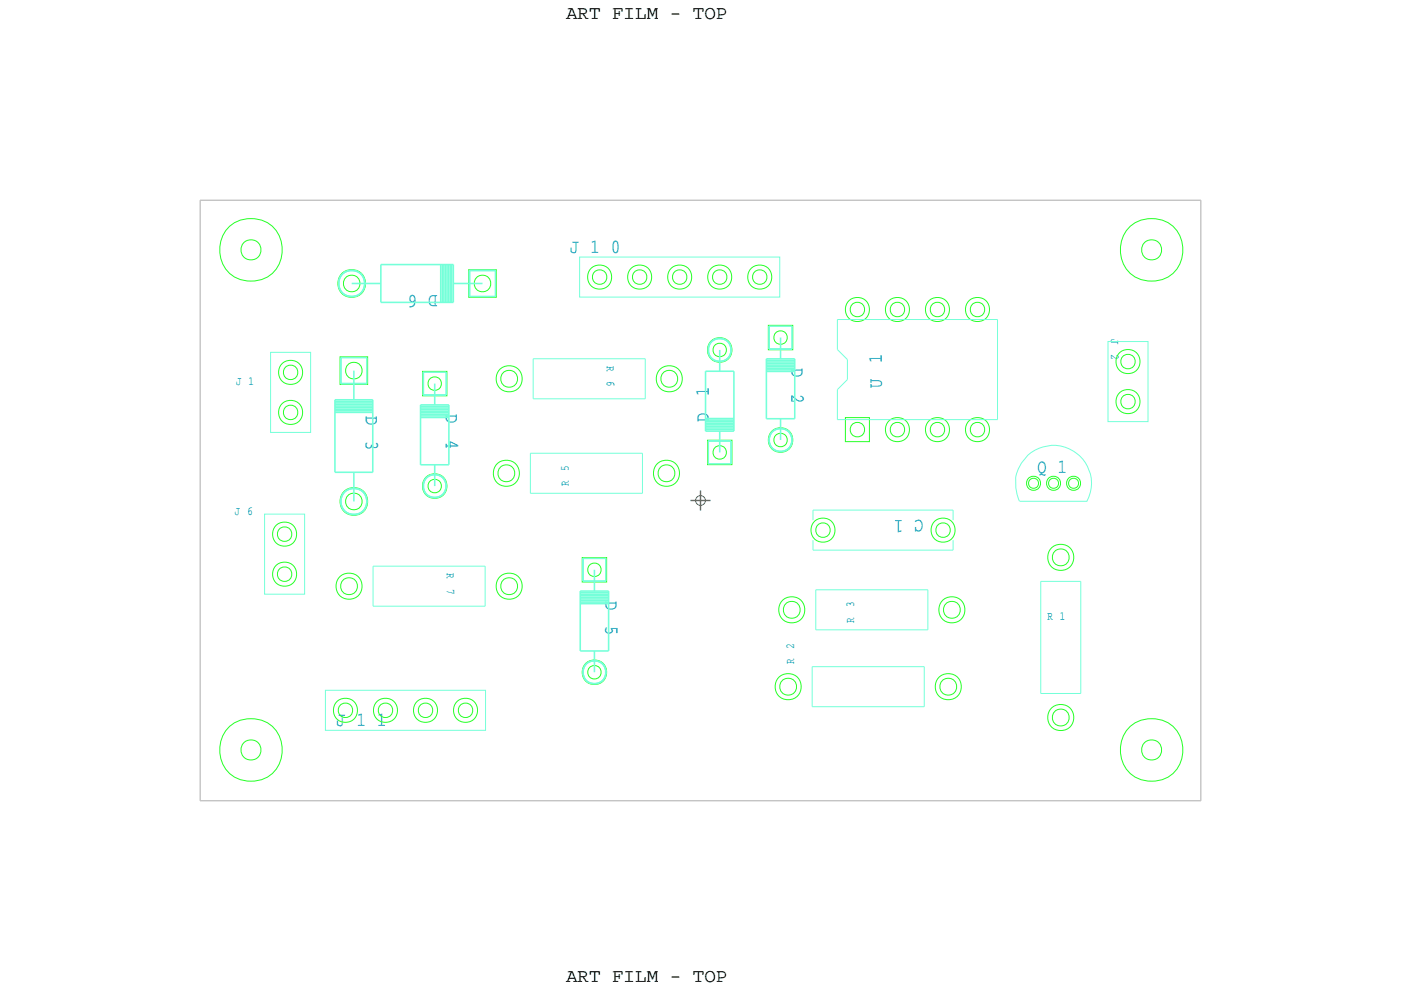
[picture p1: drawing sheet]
<svg xmlns="http://www.w3.org/2000/svg" width="89mm" height="63mm" viewBox="0 0 89 63" stroke-linecap="round" stroke-linejoin="round" font-family="sans-serif">
<!-- layer: Drawing Origin -->
<path d="M43.8 31.7h1.3M44.4 31.1v1.3" fill="none" stroke="#638b3a" stroke-width=".09"/>
<path d="M44.2 31.5l.2-.1 .3 .1 .1 .3-.1 .2-.3 .1-.2-.1-.1-.2z" fill="none" stroke="#638b3a" stroke-width=".06"/>
<!-- layer: Nets -->
<g fill="none" stroke="#26ff26" stroke-width=".06">
<path d="M29.7 17.1h1.8v1.8h-1.8zM21.6 22.6h1.7v1.8h-1.7zM26.8 23.6h1.6v1.5h-1.6zM36.9 35.4h1.6v1.5h-1.6zM44.9 27.9h1.5v1.6h-1.5zM48.8 20.6h1.5v1.6h-1.5zM53.6 26.5h1.6v1.5h-1.6zM65.3 30.4l.3-.1 .2 .1 .1 .3-.1 .2-.2 .1-.3-.1v-.2zM66.6 30.4l.3-.1 .2 .1 .1 .3-.1 .2-.2 .1-.3-.1-.1-.2zM67.9 30.4l.2-.1 .3 .1v.3v.2l-.3 .1-.2-.1-.1-.2z"/>
<circle cx="15.9" cy="15.9" r="1.99"/>
<circle cx="15.9" cy="15.9" r=".64"/>
<circle cx="22.3" cy="18" r=".88"/>
<circle cx="22.3" cy="18" r=".53"/>
<circle cx="30.6" cy="18" r=".53"/>
<circle cx="38" cy="17.6" r=".46"/>
<circle cx="38" cy="17.6" r=".77"/>
<circle cx="40.6" cy="17.6" r=".46"/>
<circle cx="40.6" cy="17.6" r=".77"/>
<circle cx="43.1" cy="17.6" r=".46"/>
<circle cx="43.1" cy="17.6" r=".77"/>
<circle cx="45.7" cy="17.6" r=".46"/>
<circle cx="45.7" cy="17.6" r=".77"/>
<circle cx="48.2" cy="17.6" r=".46"/>
<circle cx="48.2" cy="17.6" r=".77"/>
<circle cx="54.4" cy="19.6" r=".46"/>
<circle cx="54.4" cy="19.6" r=".77"/>
<circle cx="56.9" cy="19.6" r=".46"/>
<circle cx="56.9" cy="19.6" r=".77"/>
<circle cx="59.5" cy="19.6" r=".46"/>
<circle cx="59.5" cy="19.6" r=".77"/>
<circle cx="62" cy="19.6" r=".46"/>
<circle cx="62" cy="19.6" r=".77"/>
<circle cx="73.1" cy="15.9" r="1.99"/>
<circle cx="73.1" cy="15.9" r=".64"/>
<circle cx="18.1" cy="33.9" r=".46"/>
<circle cx="18.1" cy="36.4" r=".46"/>
<circle cx="18.1" cy="33.9" r=".77"/>
<circle cx="18.1" cy="36.4" r=".77"/>
<circle cx="18.4" cy="23.6" r=".46"/>
<circle cx="18.4" cy="26.2" r=".46"/>
<circle cx="18.4" cy="26.2" r=".77"/>
<circle cx="18.4" cy="23.6" r=".77"/>
<circle cx="22.1" cy="37.2" r=".54"/>
<circle cx="22.1" cy="37.2" r=".83"/>
<circle cx="22.4" cy="31.8" r=".88"/>
<circle cx="22.5" cy="31.8" r=".53"/>
<circle cx="22.5" cy="23.5" r=".53"/>
<circle cx="27.6" cy="24.3" r=".43"/>
<circle cx="27.6" cy="30.8" r=".43"/>
<circle cx="27.6" cy="30.8" r=".78"/>
<circle cx="32.1" cy="30" r=".54"/>
<circle cx="32.1" cy="30" r=".83"/>
<circle cx="32.3" cy="24" r=".54"/>
<circle cx="32.3" cy="37.2" r=".54"/>
<circle cx="32.3" cy="24" r=".83"/>
<circle cx="32.3" cy="37.2" r=".83"/>
<circle cx="37.7" cy="36.1" r=".43"/>
<circle cx="42.3" cy="30" r=".54"/>
<circle cx="42.3" cy="30" r=".83"/>
<circle cx="42.5" cy="24" r=".54"/>
<circle cx="42.5" cy="24" r=".83"/>
<circle cx="45.7" cy="22.2" r=".43"/>
<circle cx="45.7" cy="28.7" r=".43"/>
<circle cx="45.7" cy="22.2" r=".78"/>
<circle cx="49.5" cy="21.4" r=".43"/>
<circle cx="49.5" cy="27.9" r=".43"/>
<circle cx="49.5" cy="27.9" r=".78"/>
<circle cx="50.2" cy="38.7" r=".54"/>
<circle cx="50.2" cy="38.7" r=".83"/>
<circle cx="52.2" cy="33.6" r=".46"/>
<circle cx="52.2" cy="33.6" r=".77"/>
<circle cx="54.4" cy="27.3" r=".46"/>
<circle cx="56.9" cy="27.3" r=".46"/>
<circle cx="56.9" cy="27.3" r=".77"/>
<circle cx="59.5" cy="27.3" r=".46"/>
<circle cx="59.5" cy="27.3" r=".77"/>
<circle cx="59.8" cy="33.6" r=".46"/>
<circle cx="59.8" cy="33.6" r=".77"/>
<circle cx="60.4" cy="38.7" r=".54"/>
<circle cx="60.4" cy="38.7" r=".83"/>
<circle cx="62" cy="27.3" r=".46"/>
<circle cx="62" cy="27.3" r=".77"/>
<circle cx="65.6" cy="30.7" r=".45"/>
<circle cx="66.9" cy="30.7" r=".45"/>
<circle cx="67.3" cy="35.4" r=".54"/>
<circle cx="67.3" cy="35.4" r=".83"/>
<circle cx="68.1" cy="30.7" r=".45"/>
<circle cx="71.6" cy="25.5" r=".46"/>
<circle cx="71.6" cy="22.9" r=".46"/>
<circle cx="71.6" cy="22.9" r=".77"/>
<circle cx="71.6" cy="25.5" r=".77"/>
<circle cx="15.9" cy="47.6" r="1.99"/>
<circle cx="15.9" cy="47.6" r=".64"/>
<circle cx="21.9" cy="45.1" r=".46"/>
<circle cx="21.9" cy="45.1" r=".77"/>
<circle cx="24.5" cy="45.1" r=".46"/>
<circle cx="24.5" cy="45.1" r=".77"/>
<circle cx="27" cy="45.1" r=".46"/>
<circle cx="27" cy="45.1" r=".77"/>
<circle cx="29.5" cy="45.1" r=".46"/>
<circle cx="29.5" cy="45.1" r=".77"/>
<circle cx="37.7" cy="42.6" r=".43"/>
<circle cx="37.7" cy="42.7" r=".78"/>
<circle cx="50" cy="43.6" r=".54"/>
<circle cx="50" cy="43.6" r=".83"/>
<circle cx="60.2" cy="43.6" r=".54"/>
<circle cx="60.2" cy="43.6" r=".83"/>
<circle cx="67.3" cy="45.5" r=".54"/>
<circle cx="67.3" cy="45.5" r=".83"/>
<circle cx="73.1" cy="47.6" r="1.99"/>
<circle cx="73.1" cy="47.6" r=".64"/>
</g>
<!-- layer: Components -->
<g fill="none" stroke="#75ffd9" stroke-width=".06">
<path d="M36.8 16.3h12.7v2.5h-12.7zM16.8 32.6h2.5v5.1h-2.5zM17.2 22.4h2.5v5h-2.5zM23.7 35.9v2.6zM23.7 38.5h7.1zM23.7 35.9h7.1zM30.8 35.9v2.6zM33.7 28.8v2.5zM33.7 28.8h7.1zM33.7 31.3h7.1zM33.8 25.3h7.1zM33.8 22.8h7.1z"/>
<path d="M33.8 22.8v2.5zM40.8 28.8v2.5zM40.9 22.8v2.5zM51.6 34.3v.6zM51.6 34.9h8.9zM51.6 32.4v.6zM51.6 32.4h8.9zM51.8 37.4v2.6zM51.8 37.4h7.1zM51.8 40h7.1zM53.1 26.6h10.2zM53.1 24.7v1.9z"/>
<path d="M53.1 24.7l.7-.6zM53.1 20.3v1.9zM53.1 22.2l.7 .6zM53.1 20.3h10.2zM53.8 22.8v1.3zM58.9 37.4v2.6zM60.5 34.3v.6zM60.5 32.4v.6zM63.3 20.3v6.3zM64.7 31.8a2.42 2.42 0 0 1 2.1-3.5 2.42 2.42 0 0 1 2.2 3.5M64.7 31.8h4.3zM66 36.9h2.6z"/>
<path d="M66 36.9v7.1zM68.6 36.9v7.1zM70.3 21.7h2.5v5h-2.5zM20.7 43.8h10.1v2.5h-10.1zM51.5 42.3v2.5zM51.5 42.3h7.1zM51.5 44.8h7.1zM58.6 42.3v2.5zM66 44h2.6z"/>
</g>
<g fill="none" stroke="#75ffd9" stroke-width=".1">
<path d="M22.3 18h1.9zM24.2 16.8v2.4zM24.2 16.8h4.6zM24.2 19.2h4.6zM28 16.8v2.4zM28.1 16.8v2.4zM28.2 16.8v2.4zM28.3 16.8v2.4zM28.4 16.8v2.4zM28.5 16.8v2.4zM28.6 16.8v2.4zM28.7 16.8v2.4z"/>
<path d="M28.8 16.8v2.4zM28.8 18h1.8zM29.8 17.2v1.6zM29.8 17.2h1.6zM29.8 18.8h1.6zM31.4 17.2v1.6zM21.3 30h2.4zM21.3 25.4h2.4zM21.3 25.4v4.6zM21.3 26.2h2.4zM21.3 26.1h2.4zM21.3 26h2.4z"/>
<path d="M21.3 25.9h2.4zM21.3 25.8h2.4zM21.3 25.7h2.4zM21.3 25.6h2.4zM21.3 25.5h2.4zM21.6 22.7v1.6zM21.6 22.7h1.7zM21.6 24.3h1.7zM22.5 30v1.8zM22.5 23.5v1.9zM23.3 22.7v1.6zM23.7 25.4v4.6z"/>
<path d="M26.7 29.5h1.8zM26.7 25.7h1.8zM26.7 25.7v3.8zM26.7 26.5h1.8zM26.7 26.4h1.8zM26.7 26.3h1.8zM26.7 26.2h1.8zM26.7 26.1h1.8zM26.7 26h1.8zM26.7 25.9h1.8zM26.7 25.8h1.8zM26.9 25.1h1.4z"/>
<path d="M26.9 23.6v1.5zM26.9 23.6h1.4zM27.6 29.5v1.3zM27.6 24.3v1.4zM28.3 23.6v1.5zM28.5 25.7v3.8zM36.8 37.5h1.8zM36.8 37.5v3.8zM36.8 38.3h1.8zM36.8 38.2h1.8zM36.8 38.1h1.8zM36.8 38h1.8z"/>
<path d="M36.8 37.9h1.8zM36.8 37.8h1.8zM36.8 37.7h1.8zM36.8 37.6h1.8zM37 36.9h1.4zM37 35.4v1.5zM37 35.4h1.4zM37.7 36.1v1.4zM38.4 35.4v1.5zM38.6 37.5v3.8zM44.8 23.6v3.8zM44.8 23.6h1.8z"/>
<path d="M44.8 27.4h1.8zM44.8 26.6h1.8zM44.8 26.7h1.8zM44.8 26.8h1.8zM44.8 26.9h1.8zM44.8 27h1.8zM44.8 27.1h1.8zM44.8 27.2h1.8zM44.8 27.3h1.8zM44.9 29.4h1.5zM44.9 28h1.5zM44.9 28v1.4z"/>
<path d="M45.7 27.4v1.3zM45.7 22.2v1.4zM46.4 28v1.4zM46.6 23.6v3.8zM48.6 22.8h1.8zM48.6 22.8v3.8zM48.6 23.6h1.8zM48.6 23.5h1.8zM48.6 23.4h1.8zM48.6 23.3h1.8zM48.6 23.2h1.8zM48.6 23.1h1.8z"/>
<path d="M48.6 23h1.8zM48.6 22.9h1.8zM48.6 26.6h1.8zM48.8 22.1h1.5zM48.8 20.7v1.4zM48.8 20.7h1.5zM49.5 26.6v1.3zM49.5 21.4v1.4zM50.3 20.7v1.4zM50.4 22.8v3.8zM36.8 41.3h1.8zM37.7 41.3v1.3z"/>
<circle cx="22.3" cy="18" r=".83"/>
<circle cx="22.5" cy="31.8" r=".83"/>
<circle cx="27.6" cy="30.8" r=".73"/>
<circle cx="45.7" cy="22.2" r=".73"/>
<circle cx="49.5" cy="27.9" r=".73"/>
<circle cx="37.7" cy="42.7" r=".73"/>
</g>
<!-- layer: Board Outline -->
<path d="M12.7 12.7v38.1zM12.7 12.7h63.5zM76.2 12.7v38.1zM12.7 50.8h63.5z" fill="none" stroke="#acacac" stroke-width=".06"/>
<g font-size="1.3" fill="#0097b7">
<text x="36.2" y="16">J 1 0</text>
<text x="27.8" y="18.7" transform="rotate(-180 27.8 18.7)">D 6</text>
<text x="50.2" y="23.4" transform="rotate(90 50.2 23.4)">D</text>
<text x="56" y="23" transform="rotate(-90 56 23)">1</text>
<text x="23.2" y="26.4" transform="rotate(90 23.2 26.4)">D</text>
<text x="23.2" y="28" transform="rotate(90 23.2 28)">3</text>
<text x="28.3" y="26.3" transform="rotate(90 28.3 26.3)">D</text>
<text x="28.3" y="27.9" transform="rotate(90 28.3 27.9)">4</text>
<text x="45" y="26.7" transform="rotate(-90 45 26.7)">D</text>
<text x="45" y="25.1" transform="rotate(-90 45 25.1)">1</text>
<text x="50.2" y="25" transform="rotate(90 50.2 25)">2</text>
<text x="56" y="24.6" transform="rotate(-90 56 24.6)">U</text>
<text x="58.6" y="33" transform="rotate(-180 58.6 33)">C 1</text>
<text x="65.8" y="30">Q 1</text>
<text x="38.4" y="38.1" transform="rotate(90 38.4 38.1)">D</text>
<text x="38.4" y="39.7" transform="rotate(90 38.4 39.7)">5</text>
<text x="21.3" y="46.1">J 1 1</text>
</g>
<g font-size="1.2">
<text x="35.9" y="1.2">ART FILM - TOP</text>
<text x="35.9" y="62.3">ART FILM - TOP</text>
</g>
<g font-size=".8" fill="#0097b7">
<text x="38.5" y="23.2" transform="rotate(90 38.5 23.2)">R</text>
<text x="70.5" y="21.5" transform="rotate(90 70.5 21.5)">J</text>
<text x="70.5" y="22.5" transform="rotate(90 70.5 22.5)">2</text>
<text x="15" y="24.4">J 1</text>
<text x="36.1" y="29.9" transform="rotate(-90 36.1 29.9)">5</text>
<text x="38.5" y="24.2" transform="rotate(90 38.5 24.2)">6</text>
<text x="14.9" y="32.7">J 6</text>
<text x="36.1" y="30.9" transform="rotate(-90 36.1 30.9)">R</text>
<text x="28.3" y="36.3" transform="rotate(90 28.3 36.3)">R</text>
<text x="28.3" y="37.3" transform="rotate(90 28.3 37.3)">7</text>
<text x="50.4" y="41.1" transform="rotate(-90 50.4 41.1)">2</text>
<text x="54.2" y="39.5" transform="rotate(-90 54.2 39.5)">R</text>
<text x="54.2" y="38.5" transform="rotate(-90 54.2 38.5)">3</text>
<text x="66.5" y="39.3">R 1</text>
<text x="50.4" y="42.1" transform="rotate(-90 50.4 42.1)">R</text>
</g>
</svg>
